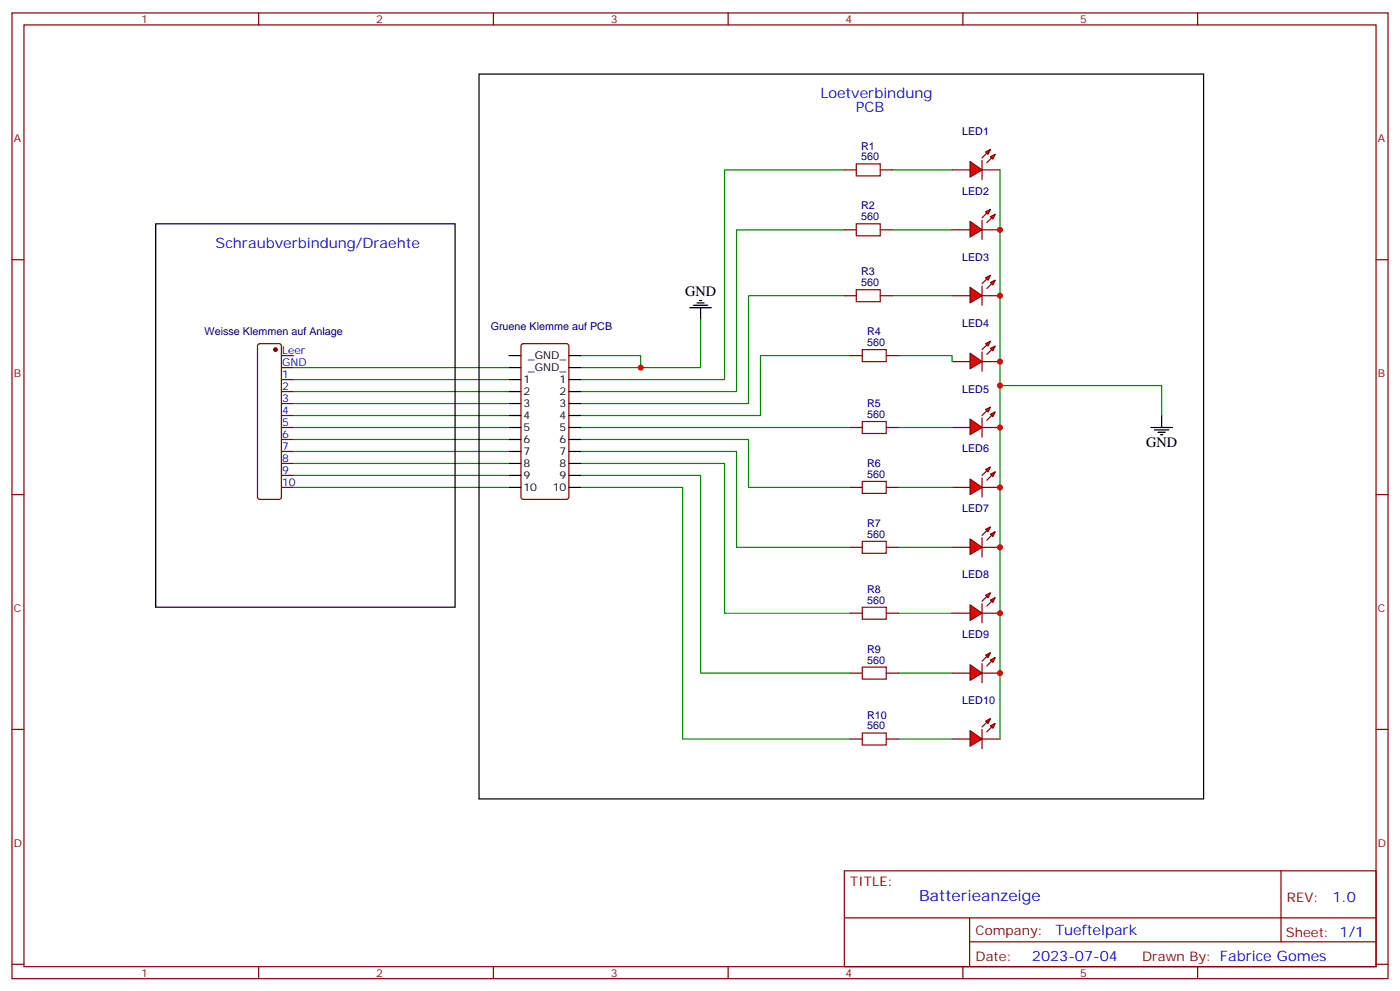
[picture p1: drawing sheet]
<svg xmlns="http://www.w3.org/2000/svg" width="412mm" height="292mm" viewBox="0 0 412 292" stroke-linecap="round" stroke-linejoin="round" font-family="sans-serif">
<g fill="none" stroke="#870000" stroke-width=".35">
<path d="M3.5 3.8h405.4v284.3h-405.4zM7.1 7.3h398.2v277.3h-398.2zM76.2 3.8v3.5M145.3 3.8v3.5M214.5 3.8v3.5M283.6 3.8v3.5M352.8 3.8v3.5M3.5 76.5h3.6M405.3 76.5h3.6M3.5 145.6h3.6M405.3 145.6h3.6M3.5 214.8h3.6"/>
<path d="M405.3 214.8h3.6M248.7 256.4h156.6v28.2h-156.6zM377.3 256.4v20.9M248.7 270.2h156.5M285.6 277.3h119.6M285.6 270.2v14.2M3.5 283.9h3.6M76.2 284.6v3.5M145.3 284.6v3.5M214.5 284.6v3.5M283.6 284.6v3.5M352.8 284.6v3.5"/>
<path d="M405.3 283.9h3.6"/>
</g>
<path d="M339 125.9h6.4M340.1 126.6h4.2M341.1 127.3h2.2M341.8 128h.7M342.2 122.3v3.6" fill="none" stroke="#000" stroke-width=".35"/>
<g fill="#f00" stroke="#870000" stroke-width=".35">
<path d="M285.8 47.6l3.5 2.4-3.5 2.1z"/>
<path d="M289.3 47.2v5.6z"/>
</g>
<g fill="#870000" stroke="#870000" stroke-width=".35">
<path d="M289.3 46.5l1.4-1.4z"/>
<path d="M290.7 47.9l1.4-1.4z"/>
</g>
<g fill="#f00" stroke="#870000" stroke-width=".35">
<path d="M290.3 44.7l1.4-.7-.7 1.4z"/>
<path d="M291.7 46.1l1.5-.7-.7 1.4z"/>
</g>
<path d="M280.5 50h5.3M289.3 50h5.3" fill="none" stroke="#870000" stroke-width=".35"/>
<g fill="#f00" stroke="#870000" stroke-width=".35">
<path d="M285.8 65.2l3.5 2.5-3.5 2.1z"/>
<path d="M289.3 64.8v5.7z"/>
</g>
<g fill="#870000" stroke="#870000" stroke-width=".35">
<path d="M289.3 64.1l1.4-1.4z"/>
<path d="M290.7 65.5l1.4-1.4z"/>
</g>
<g fill="#f00" stroke="#870000" stroke-width=".35">
<path d="M290.3 62.4l1.4-.7-.7 1.4z"/>
<path d="M291.7 63.8l1.5-.7-.7 1.4z"/>
</g>
<path d="M280.5 67.7h5.3M289.3 67.7h5.3" fill="none" stroke="#870000" stroke-width=".35"/>
<g fill="#f00" stroke="#870000" stroke-width=".35">
<path d="M285.8 84.6l3.5 2.5-3.5 2.1z"/>
<path d="M289.3 84.2v5.7z"/>
</g>
<g fill="#870000" stroke="#870000" stroke-width=".35">
<path d="M289.3 83.5l1.4-1.4z"/>
<path d="M290.7 84.9l1.4-1.4z"/>
</g>
<g fill="#f00" stroke="#870000" stroke-width=".35">
<path d="M290.3 81.8l1.4-.7-.7 1.4z"/>
<path d="M291.7 83.2l1.5-.7-.7 1.4z"/>
</g>
<path d="M280.5 87.1h5.3M289.3 87.1h5.3" fill="none" stroke="#870000" stroke-width=".35"/>
<g fill="#f00" stroke="#870000" stroke-width=".35">
<path d="M285.8 104l3.5 2.5-3.5 2.1z"/>
<path d="M289.3 103.6v5.7z"/>
</g>
<g fill="#870000" stroke="#870000" stroke-width=".35">
<path d="M289.3 102.9l1.4-1.4z"/>
<path d="M290.7 104.4l1.4-1.5z"/>
</g>
<g fill="#f00" stroke="#870000" stroke-width=".35">
<path d="M290.3 101.2l1.4-.7-.7 1.4z"/>
<path d="M291.7 102.6l1.5-.7-.7 1.4z"/>
</g>
<path d="M280.5 106.5h5.3M289.3 106.5h5.3" fill="none" stroke="#870000" stroke-width=".35"/>
<g fill="#f00" stroke="#870000" stroke-width=".35">
<path d="M285.8 123.4l3.5 2.5-3.5 2.1z"/>
<path d="M289.3 123v5.7z"/>
</g>
<g fill="#870000" stroke="#870000" stroke-width=".35">
<path d="M289.3 122.3l1.4-1.4z"/>
<path d="M292.1 122.3l-1.4 1.5z"/>
</g>
<g fill="#f00" stroke="#870000" stroke-width=".35">
<path d="M290.3 120.6l1.4-.7-.7 1.4z"/>
<path d="M291.7 122l1.5-.7-.7 1.4z"/>
</g>
<path d="M280.5 125.9h5.3M289.3 125.9h5.3" fill="none" stroke="#870000" stroke-width=".35"/>
<g fill="#f00" stroke="#870000" stroke-width=".35">
<path d="M285.8 141l3.5 2.5-3.5 2.1z"/>
<path d="M289.3 140.7v5.6z"/>
</g>
<g fill="#870000" stroke="#870000" stroke-width=".35">
<path d="M289.3 140l1.4-1.4z"/>
<path d="M292.1 140l-1.4 1.4z"/>
</g>
<g fill="#f00" stroke="#870000" stroke-width=".35">
<path d="M290.3 138.2l1.4-.7-.7 1.4z"/>
<path d="M291.7 139.6l1.5-.7-.7 1.4z"/>
</g>
<path d="M280.5 143.5h5.3M289.3 143.5h5.3" fill="none" stroke="#870000" stroke-width=".35"/>
<g fill="#f00" stroke="#870000" stroke-width=".35">
<path d="M285.8 158.7l3.5 2.4-3.5 2.2z"/>
<path d="M289.3 158.3v5.7z"/>
</g>
<g fill="#870000" stroke="#870000" stroke-width=".35">
<path d="M289.3 157.6l1.4-1.4z"/>
<path d="M290.7 159l1.4-1.4z"/>
</g>
<g fill="#f00" stroke="#870000" stroke-width=".35">
<path d="M290.3 155.9l1.4-.7-.7 1.4z"/>
<path d="M291.7 157.3l1.5-.7-.7 1.4z"/>
</g>
<path d="M280.5 161.1h5.3M289.3 161.1h5.3" fill="none" stroke="#870000" stroke-width=".35"/>
<g fill="#f00" stroke="#870000" stroke-width=".35">
<path d="M285.8 178.1l3.5 2.5-3.5 2.1z"/>
<path d="M289.3 177.7v5.7z"/>
</g>
<g fill="#870000" stroke="#870000" stroke-width=".35">
<path d="M289.3 177l1.4-1.4z"/>
<path d="M292.1 177l-1.4 1.4z"/>
</g>
<g fill="#f00" stroke="#870000" stroke-width=".35">
<path d="M290.3 175.3l1.4-.7-.7 1.4z"/>
<path d="M291.7 176.7l1.5-.7-.7 1.4z"/>
</g>
<path d="M280.5 180.6h5.3M289.3 180.6h5.3" fill="none" stroke="#870000" stroke-width=".35"/>
<g fill="#f00" stroke="#870000" stroke-width=".35">
<path d="M285.8 195.7l3.5 2.5-3.5 2.1z"/>
<path d="M289.3 195.4v5.6z"/>
</g>
<g fill="#870000" stroke="#870000" stroke-width=".35">
<path d="M290.7 193.3l-1.4 1.4z"/>
<path d="M290.7 196.1l1.4-1.4z"/>
</g>
<g fill="#f00" stroke="#870000" stroke-width=".35">
<path d="M290.3 192.9l1.4-.7-.7 1.4z"/>
<path d="M291.7 194.3l1.5-.7-.7 1.4z"/>
</g>
<path d="M280.5 198.2h5.3M289.3 198.2h5.3" fill="none" stroke="#870000" stroke-width=".35"/>
<g fill="#f00" stroke="#870000" stroke-width=".35">
<path d="M285.8 215.1l3.5 2.5-3.5 2.1z"/>
<path d="M289.3 214.8v5.6z"/>
</g>
<g fill="#870000" stroke="#870000" stroke-width=".35">
<path d="M289.3 214.1l1.4-1.4z"/>
<path d="M290.7 215.5l1.4-1.4z"/>
</g>
<g fill="#f00" stroke="#870000" stroke-width=".35">
<path d="M290.3 212.3l1.4-.7-.7 1.4z"/>
<path d="M291.7 213.7l1.5-.7-.7 1.4z"/>
</g>
<g fill="none" stroke="#870000" stroke-width=".35">
<path d="M248.7 50h3.5M259.3 50h3.5M248.7 67.7h3.5M259.3 67.7h3.5M248.7 87.1h3.5M259.3 87.1h3.5M76.1 101.4l.5-.2h5.6l.5 .2 .2 .5v44.4l-.2 .5-.5 .2h-5.6l-.5-.2-.3-.5v-44.4zM82.9 104.7h3.5M82.9 108.2h3.5M82.9 111.8h3.5M82.9 115.3h3.5M82.9 118.8h3.5"/>
<path d="M153.7 101.4l.5-.2h12.7l.6 .4 .1 44.7-.5 .7h-12.9l-.7-.4v-44.7zM250.5 104.7h3.5M261.1 104.7h3.5M82.9 125.9h3.5M82.9 122.3h3.5M82.9 129.4h3.5M82.9 132.9h3.5M82.9 136.5h3.5M82.9 140h3.5M250.5 125.9h3.5M261.1 125.9h3.5M82.9 143.5h3.5"/>
<path d="M250.5 143.5h3.5M261.1 143.5h3.5M250.5 161.1h3.5M261.1 161.1h3.5M250.5 180.6h3.5M250.5 198.2h3.5M261.1 180.6h3.5M261.1 198.2h3.5M250.5 217.6h3.5M261.1 217.6h3.5M280.5 217.6h5.3M289.3 217.6h5.3"/>
</g>
<g fill="none" stroke="#008700" stroke-width=".35">
<path d="M248.7 50h-35.3v61.8h-42.3M262.8 50h17.7M294.6 50v167.6M248.7 67.7h-31.7v47.6h-45.9M262.8 67.7h17.7M206.4 94.1v14.1h-35.3M248.7 87.1h-28.2v31.7h-49.4M262.8 87.1h17.7M86.4 108.2h63.5M86.4 111.8h63.5M86.4 115.3h63.5M86.4 118.8h63.5"/>
<path d="M171.1 104.7h17.6v3.5M250.5 104.7h-26.5v17.6h-52.9M264.6 104.7h15.9v1.8M294.6 113.5h47.6v8.8M86.4 125.9h63.5M86.4 122.3h63.5M86.4 129.4h63.5M86.4 132.9h63.5M86.4 136.5h63.5M86.4 140h63.5M171.1 129.4h49.4v14.1h30M171.1 132.9h45.9v28.2h33.5"/>
<path d="M171.1 136.5h42.3v44.1h37.1M171.1 140h35.3v58.2h44.1M171.1 125.9h79.4M264.6 125.9h15.9M86.4 143.5h63.5M171.1 143.5h30v74.1h49.4M264.6 143.5h15.9M264.6 161.1h15.9M264.6 198.2h15.9M264.6 180.6h15.9M264.6 217.6h15.9"/>
</g>
<g fill="none" stroke="#000" stroke-width=".35">
<path d="M141.1 21.8h213.4v213.4h-213.4zM45.9 65.9h88.2v112.9h-88.2zM203.2 90.6h6.3M204.3 89.9h4.2M205.3 89.2h2.1M206 88.5h.7M206.4 90.6v3.5M149.9 104.7h3.6M149.9 108.2h3.6M149.9 111.8h3.6M149.9 115.3h3.6M149.9 118.8h3.6"/>
<path d="M167.6 104.7h3.5M167.6 108.2h3.5M167.6 111.8h3.5M167.6 115.3h3.5M167.6 118.8h3.5M149.9 122.3h3.6M149.9 125.9h3.6M149.9 129.4h3.6M149.9 132.9h3.6M149.9 136.5h3.6M149.9 140h3.6M167.6 122.3h3.5"/>
<path d="M167.6 125.9h3.5M167.6 129.4h3.5M167.6 132.9h3.5M167.6 136.5h3.5M167.6 140h3.5M149.9 143.5h3.6M167.6 143.5h3.5"/>
</g>
<path d="M252.2 48.3h7.1v3.5h-7.1zM252.2 65.9h7.1v3.5h-7.1zM252.2 85.3h7.1v3.5h-7.1zM254 102.9h7.1v3.6h-7.1zM254 124.1h7.1v3.5h-7.1zM254 141.7h7.1v3.6h-7.1zM254 159.4h7.1v3.5h-7.1zM254 178.8h7.1v3.5h-7.1zM254 196.4h7.1v3.6h-7.1zM254 215.8h7.1v3.6h-7.1z" fill="none" stroke="#a10000" stroke-width=".35"/>
<circle cx="81.1" cy="102.9" r=".53" fill="#870000" stroke="#870000" stroke-width=".35"/>
<g fill="#c00">
<circle cx="294.6" cy="67.7" r=".88"/>
<circle cx="294.6" cy="87.1" r=".88"/>
<circle cx="294.6" cy="106.5" r=".88"/>
<circle cx="294.6" cy="125.9" r=".88"/>
<circle cx="294.6" cy="143.5" r=".88"/>
<circle cx="294.6" cy="161.1" r=".88"/>
<circle cx="294.6" cy="180.6" r=".88"/>
<circle cx="294.6" cy="198.2" r=".88"/>
<circle cx="294.6" cy="113.5" r=".88"/>
<circle cx="188.7" cy="108.2" r=".88"/>
</g>
<text font-size="4.6" fill="#00f" x="270.8" y="265.4">Batterieanzeige</text>
<g font-size="4.2" fill="#00f">
<text x="241.7" y="28.9">Loetverbindung</text>
<text x="252.1" y="33.1">PCB</text>
<text x="63.5" y="73">Schraubverbindung/Draehte</text>
<text x="392.5" y="265.7">1.0</text>
<text x="310.9" y="275.2">Tueftelpark</text>
<text x="304" y="283">2023-07-04</text>
</g>
<g font-size="4.2">
<text x="201.8" y="87.3">GND</text>
<text x="337.6" y="131.5">GND</text>
</g>
<g font-size="3.9" fill="#800">
<text x="250.5" y="261">TITLE:</text>
<text x="379.1" y="265.7">REV:</text>
<text x="287.4" y="275.2">Company:</text>
<text x="378.7" y="275.8">Sheet: 1/1</text>
<text x="287.4" y="282.9">Date:</text>
<text x="336.4" y="282.9">Drawn By: Fabrice Gomes</text>
</g>
<g font-size="3.2" fill="#800">
<text x="41.6" y="6.8">1</text>
<text x="110.8" y="6.8">2</text>
<text x="179.9" y="6.8">3</text>
<text x="249.1" y="6.8">4</text>
<text x="318.2" y="6.8">5</text>
<text x="4.1" y="41.9">A</text>
<text x="405.9" y="41.9">A</text>
<text x="4.1" y="111.1">B</text>
<text x="405.9" y="111.1">B</text>
<text x="4.1" y="180.2">C</text>
<text x="405.9" y="180.2">C</text>
<text x="4.1" y="249.3">D</text>
<text x="405.9" y="249.3">D</text>
<text x="41.6" y="287.6">1</text>
<text x="110.8" y="287.6">2</text>
<text x="179.9" y="287.6">3</text>
<text x="249.1" y="287.6">4</text>
<text x="318.2" y="287.6">5</text>
</g>
<g font-size="3.2" fill="#000080">
<text x="283.4" y="39.7">LED1</text>
<text x="253.7" y="47.2">560</text>
<text x="253.7" y="44">R1</text>
<text x="283.4" y="57.4">LED2</text>
<text x="253.7" y="64.8">560</text>
<text x="253.7" y="61.7">R2</text>
<text x="283.4" y="76.8">LED3</text>
<text x="253.7" y="81.1">R3</text>
<text x="253.7" y="84.2">560</text>
<text x="60.3" y="98.8">Weisse Klemmen auf Anlage</text>
<text x="144.5" y="97.1">Gruene Klemme auf PCB</text>
<text x="255.4" y="101.9">560</text>
<text x="255.4" y="98.7">R4</text>
<text x="283.4" y="96.2">LED4</text>
<text x="255.4" y="119.9">R5</text>
<text x="283.4" y="115.6">LED5</text>
<text x="255.4" y="123">560</text>
<text x="255.4" y="137.5">R6</text>
<text x="283.4" y="133.2">LED6</text>
<text x="255.4" y="140.7">560</text>
<text x="255.4" y="155.2">R7</text>
<text x="283.4" y="150.9">LED7</text>
<text x="255.4" y="158.3">560</text>
<text x="283.4" y="170.3">LED8</text>
<text x="255.4" y="177.7">560</text>
<text x="255.4" y="174.6">R8</text>
<text x="283.4" y="187.9">LED9</text>
<text x="255.4" y="195.4">560</text>
<text x="255.4" y="192.2">R9</text>
<text x="283.4" y="207.3">LED10</text>
<text x="255.4" y="214.8">560</text>
<text x="255.4" y="211.6">R10</text>
</g>
<g font-size="3.2" fill="#00f">
<text x="83.1" y="104.4">Leer</text>
<text x="83.1" y="107.9">GND</text>
<text x="83.1" y="111.4">1</text>
<text x="83.1" y="114.9">2</text>
<text x="83.1" y="118.5">3</text>
<text x="83.1" y="122">4</text>
<text x="83.1" y="125.5">5</text>
<text x="83.1" y="129">6</text>
<text x="83.1" y="132.6">7</text>
<text x="83.1" y="136.1">8</text>
<text x="83.1" y="139.6">9</text>
<text x="83.1" y="143.2">10</text>
</g>
<g font-size="3.2">
<text x="155.6" y="105.8">_GND_</text>
<text x="154.2" y="112.8">1</text>
<text x="155.6" y="109.3">_GND_</text>
<text x="164.8" y="112.8">1</text>
<text x="154.2" y="116.3">2</text>
<text x="154.2" y="119.9">3</text>
<text x="164.8" y="116.3">2</text>
<text x="164.8" y="119.9">3</text>
<text x="154.2" y="123.4">4</text>
<text x="164.8" y="123.4">4</text>
<text x="154.2" y="126.9">5</text>
<text x="154.2" y="130.5">6</text>
<text x="164.8" y="126.9">5</text>
<text x="164.8" y="130.5">6</text>
<text x="154.2" y="134">7</text>
<text x="154.2" y="137.5">8</text>
<text x="164.8" y="134">7</text>
<text x="164.8" y="137.5">8</text>
<text x="154.2" y="141">9</text>
<text x="164.8" y="141">9</text>
<text x="154.2" y="144.6">10</text>
<text x="162.8" y="144.6">10</text>
</g>
</svg>
